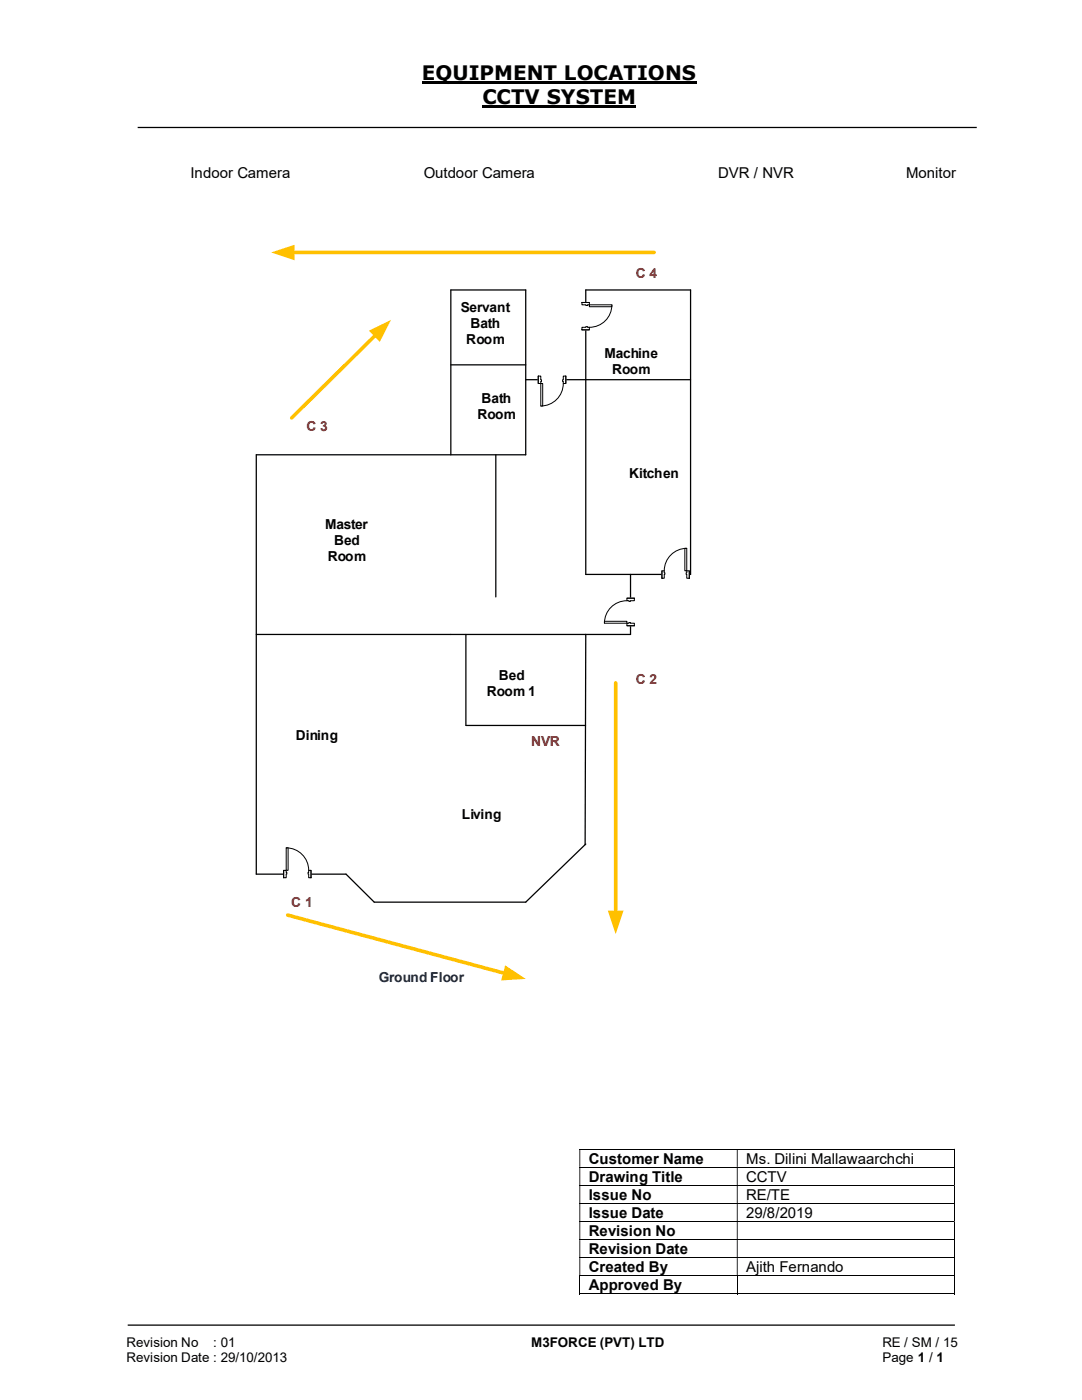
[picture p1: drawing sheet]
<svg xmlns="http://www.w3.org/2000/svg" width="216mm" height="279mm" viewBox="0 0 216 279" stroke-linecap="round" stroke-linejoin="round" font-family="sans-serif">
<path d="M84.2 16.5h54.8M96.3 21.3h30.7" fill="none" stroke="#000" stroke-width=".42"/>
<path d="M27.5 25.4h167.4M116.9 57.9h20.9v56.7h-20.9zM90 72.8h14.9M104.9 75.8h32.9M90 90.8v-32.9h14.9v32.9h-53.8v83.7h17.9l5.7 5.5h30.2l12-11.6M98.9 90.8v28.3M125.8 114.6v12h-74.7M93 126.6v18.2h23.8M116.9 126.6l-.1 42M25.5 264.5h165" fill="none" stroke="#000" stroke-width=".25"/>
<g fill="none" stroke="#000" stroke-width=".2">
<path d="M115.6 229.4h74.8M115.6 233h74.8M115.6 236.6h74.8M190.5 229.4v3.5M190.5 233v3.5M190.5 236.7v3.4M115.6 240.2h74.8M115.6 243.8h74.8M115.6 247.4h74.8M115.6 251h74.8M115.6 254.6h74.8M115.6 258.2h31.4"/>
<path d="M115.7 254.7v3.6M147.1 254.7v3.6M147.2 258.2h43.2M190.5 240.2v3.5M190.5 243.8v3.5M190.5 247.5v3.4M190.5 251.1v3.5M190.5 254.7v3.6"/>
</g>
<g fill="#000">
<path d="M190.4 229.3h.1v.1h-.1zM115.6 229.4h.2v3.5h-.2zM147 229.4h.2v3.5h-.2z" fill-rule="evenodd"/>
<path d="M190.4 232.9h.1v.1h-.1zM115.6 233h.2v3.5h-.2zM147 233h.2v3.5h-.2z" fill-rule="evenodd"/>
<path d="M190.4 236.5h.1v.2h-.1zM115.6 236.7h.2v3.4h-.2zM147 236.7h.2v3.4h-.2z" fill-rule="evenodd"/>
<path d="M190.4 240.1h.1v.1h-.1zM115.6 240.2h.2v3.5h-.2zM147 240.2h.2v3.5h-.2z" fill-rule="evenodd"/>
<path d="M190.4 243.7h.1v.1h-.1zM115.6 243.8h.2v3.5h-.2zM147 243.8h.2v3.5h-.2z" fill-rule="evenodd"/>
<path d="M190.4 247.3h.1v.2h-.1zM115.6 247.5h.2v3.4h-.2zM147 247.5h.2v3.4h-.2z" fill-rule="evenodd"/>
<path d="M190.4 250.9h.1v.2h-.1zM115.6 251.1h.2v3.5h-.2zM147 251.1h.2v3.5h-.2z" fill-rule="evenodd"/>
</g>
<path d="M190.4 254.6h.1v.1h-.1zM190.4 258.1h.1v.2h-.1z" fill="#000"/>
<path d="M132.1 113.9h5.4v1.5h-5.4z" fill="#fff"/>
<path d="M132.1 113.9h5.4v1.5h-5.4z" fill="none" stroke="#fff" stroke-width=".2"/>
<path d="M137 113.9v1.5h.5v-1.5zM132.1 113.9h.4v1.5h-.4z" fill-rule="evenodd" fill="#fff"/>
<path d="M132.5 114.3v-.4h-.4v1.5h.4v-.8M137 114.3v-.4h.5v1.5h-.5v-.8" fill="none" stroke="#000" stroke-width=".2"/>
<path d="M136.9 114.3v.3h.1v-.3zM132.5 114.3h.2v.3h-.2z" fill-rule="evenodd" fill="#fff"/>
<path d="M132.1 113.9v1.5M132.5 114.3h.2v.3h-.2M137 109.4a4.5 4.5 0 0 0-4.5 4.5M137 114.3h-.1v.3h.1M137.5 113.9v1.5" fill="none" stroke="#000" stroke-width=".2"/>
<path d="M136.7 109.4h.3v4.5h-.3z" fill-rule="evenodd" fill="#fff"/>
<path d="M136.7 109.4h.3v4.5h-.3z" fill="none" stroke="#000" stroke-width=".2"/>
<path d="M116.1 60.4h1.5v5.4h-1.5z" fill-rule="evenodd" fill="#fff"/>
<path d="M116.1 60.4h1.5v5.4h-1.5z" fill="none" stroke="#fff" stroke-width=".2"/>
<path d="M116.1 60.4h1.5v.4h-1.5zM116.1 65.3v.5h1.5v-.5z" fill-rule="evenodd" fill="#fff"/>
<path d="M116.9 60.8h-.8v-.4h1.5v.4h-.3M116.9 65.3h-.8v.5h1.5v-.5h-.3" fill="none" stroke="#000" stroke-width=".2"/>
<path d="M116.9 60.8h.4v.2h-.4zM116.9 65.2v.1h.4v-.1z" fill-rule="evenodd" fill="#fff"/>
<path d="M116.1 60.4h1.5M116.1 65.8h1.5M116.9 60.8v.2h.4v-.2M116.9 65.3v-.1h.4v.1M122.1 60.8a4.5 4.5 0 0 1-4.5 4.5" fill="none" stroke="#000" stroke-width=".2"/>
<path d="M117.6 60.8h4.5v.4h-4.5z" fill="#fff"/>
<path d="M117.6 60.8h4.5v.4h-4.5z" fill="none" stroke="#000" stroke-width=".2"/>
<path d="M56.6 173.7h5.5v1.5h-5.5z" fill="#fff"/>
<path d="M56.6 173.7h5.5v1.5h-5.5z" fill="none" stroke="#fff" stroke-width=".2"/>
<path d="M56.6 173.7h.5v1.5h-.5zM61.6 173.7v1.5h.5v-1.5z" fill-rule="evenodd" fill="#fff"/>
<path d="M57.1 174.1v-.4h-.5v1.5h.5v-.7M61.6 174.1v-.4h.5v1.5h-.5v-.7" fill="none" stroke="#000" stroke-width=".2"/>
<path d="M57.1 174.1h.1v.4h-.1zM61.5 174.1v.4h.1v-.4z" fill-rule="evenodd" fill="#fff"/>
<path d="M56.6 173.7v1.5M57.1 169.2a4.5 4.5 0 0 1 4.5 4.5M57.1 174.1h.1v.4h-.1M61.6 174.1h-.1v.4h.1M62.1 173.7v1.5" fill="none" stroke="#000" stroke-width=".2"/>
<path d="M57.1 169.2h.4v4.5h-.4z" fill-rule="evenodd" fill="#fff"/>
<path d="M57.1 169.2h.4v4.5h-.4z" fill="none" stroke="#000" stroke-width=".2"/>
<path d="M107.4 75h5.5v1.6h-5.5z" fill="#fff"/>
<path d="M107.4 75h5.5v1.6h-5.5z" fill="none" stroke="#fff" stroke-width=".2"/>
<path d="M107.4 75.1v1.4h.5v-1.4zM112.4 75.1h.5v1.4h-.5z" fill-rule="evenodd" fill="#fff"/>
<path d="M107.9 75.8v-.7h-.5v1.4h.5v-.3M112.4 75.8v-.7h.5v1.4h-.5v-.3" fill="none" stroke="#000" stroke-width=".2"/>
<path d="M107.9 75.8v.4h.1v-.4zM112.3 75.8h.1v.4h-.1z" fill-rule="evenodd" fill="#fff"/>
<path d="M107.4 75.1v1.4M107.9 75.8h.1v.4h-.1M112.4 76.5a4.5 4.5 0 0 1-4.5 4.5M112.4 75.8h-.1v.4h.1M112.9 75.1v1.4" fill="none" stroke="#000" stroke-width=".2"/>
<path d="M107.9 76.5h.4v4.5h-.4z" fill-rule="evenodd" fill="#fff"/>
<path d="M107.9 76.5h.4v4.5h-.4z" fill="none" stroke="#000" stroke-width=".2"/>
<path d="M125.1 119.4h1.5v5.5h-1.5z" fill-rule="evenodd" fill="#fff"/>
<path d="M125.1 119.4h1.5v5.5h-1.5z" fill="none" stroke="#fff" stroke-width=".2"/>
<path d="M125.1 124.4h1.5v.5h-1.5zM125.1 119.4v.5h1.5v-.5z" fill-rule="evenodd" fill="#fff"/>
<path d="M125.5 119.9h-.4v-.5h1.5v.5h-.8M125.5 124.4h-.4v.5h1.5v-.5h-.8" fill="none" stroke="#000" stroke-width=".2"/>
<path d="M125.5 124.2h.3v.2h-.3zM125.5 119.9v.1h.3v-.1z" fill-rule="evenodd" fill="#fff"/>
<path d="M125.1 119.9a4.5 4.5 0 0 0-4.5 4.5M125.1 119.4h1.5M125.5 119.9v.1h.3v-.1M125.1 124.9h1.5M125.5 124.4v-.2h.3v.2" fill="none" stroke="#000" stroke-width=".2"/>
<path d="M120.6 124h4.5v.4h-4.5z" fill="#fff"/>
<path d="M120.6 124h4.5v.4h-4.5z" fill="none" stroke="#000" stroke-width=".2"/>
<path d="M58.4 50.4h72.1" fill="none" stroke="#ffc000" stroke-width=".72"/>
<path d="M54.1 50.4l4.7-1.5v3z" fill="#ffc000"/>
<path d="M75 66.8l-16.8 16.6" fill="none" stroke="#ffc000" stroke-width=".72"/>
<path d="M73.6 66l4.4-2.2-2.2 4.4z" fill="#ffc000"/>
<path d="M122.9 136.3v45.8" fill="none" stroke="#ffc000" stroke-width=".72"/>
<path d="M121.3 181.7h3.1l-1.5 4.7z" fill="#ffc000"/>
<path d="M57.4 182.6l43.4 11.7" fill="none" stroke="#ffc000" stroke-width=".72"/>
<path d="M100.8 192.7l4.1 2.7-4.9 .3z" fill="#ffc000"/>
<g font-size="4">
<text x="84.2" y="16">EQUIPMENT LOCATIONS</text>
<text x="96.3" y="20.8">CCTV SYSTEM</text>
</g>
<g font-size="3">
<text x="38" y="35.5">Indoor Camera</text>
<text x="84.5" y="35.5">Outdoor Camera</text>
<text x="143.3" y="35.5">DVR / NVR</text>
<text x="180.8" y="35.5">Monitor</text>
<text x="117.5" y="232.2">Customer Name</text>
<text x="148.9" y="232.2">Ms. Dilini Mallawaarchchi</text>
<text x="117.5" y="235.8">Drawing Title</text>
<text x="117.5" y="239.5">Issue No</text>
<text x="148.9" y="235.8">CCTV</text>
<text x="148.9" y="239.5">RE/TE</text>
<text x="117.5" y="243">Issue Date</text>
<text x="148.9" y="243">29/8/2019</text>
<text x="117.5" y="246.7">Revision No</text>
<text x="117.5" y="250.3">Revision Date</text>
<text x="117.5" y="253.9">Created By</text>
<text x="117.5" y="257.5">Approved By</text>
<text x="148.9" y="253.9">Ajith Fernando</text>
</g>
<g font-size="2.7" fill="#c00000">
<text x="126.9" y="55.5">C 4</text>
<text x="61.1" y="86">C 3</text>
<text x="126.9" y="136.5">C 2</text>
<text x="106" y="148.8">NVR</text>
<text x="58.1" y="181">C 1</text>
</g>
<g font-size="2.7">
<text x="91.9" y="62.3">Servant</text>
<text x="93.9" y="65.5">Bath</text>
<text x="93" y="68.7">Room</text>
<text x="120.7" y="71.4">Machine</text>
<text x="122.2" y="74.5">Room</text>
<text x="95.3" y="83.5">Room</text>
<text x="96.1" y="80.4">Bath</text>
<text x="125.6" y="95.4">Kitchen</text>
<text x="64.9" y="105.7">Master</text>
<text x="65.4" y="112">Room</text>
<text x="66.7" y="108.8">Bed</text>
<text x="99.5" y="135.6">Bed</text>
<text x="97.2" y="138.9">Room 1</text>
<text x="59.1" y="147.7">Dining</text>
<text x="92.2" y="163.4">Living</text>
<text x="25.2" y="268.8">Revision No</text>
<text x="42.6" y="268.8">: 01</text>
<text x="106" y="268.8">M3FORCE (PVT) LTD</text>
<text x="176.1" y="268.8">RE / SM / 15</text>
<text x="25.2" y="271.8">Revision Date : 29/10/2013</text>
<text x="176.1" y="271.8">Page 1 / 1</text>
</g>
<text font-size="2.7" fill="#002060" x="75.6" y="196">Ground Floor</text>
</svg>
